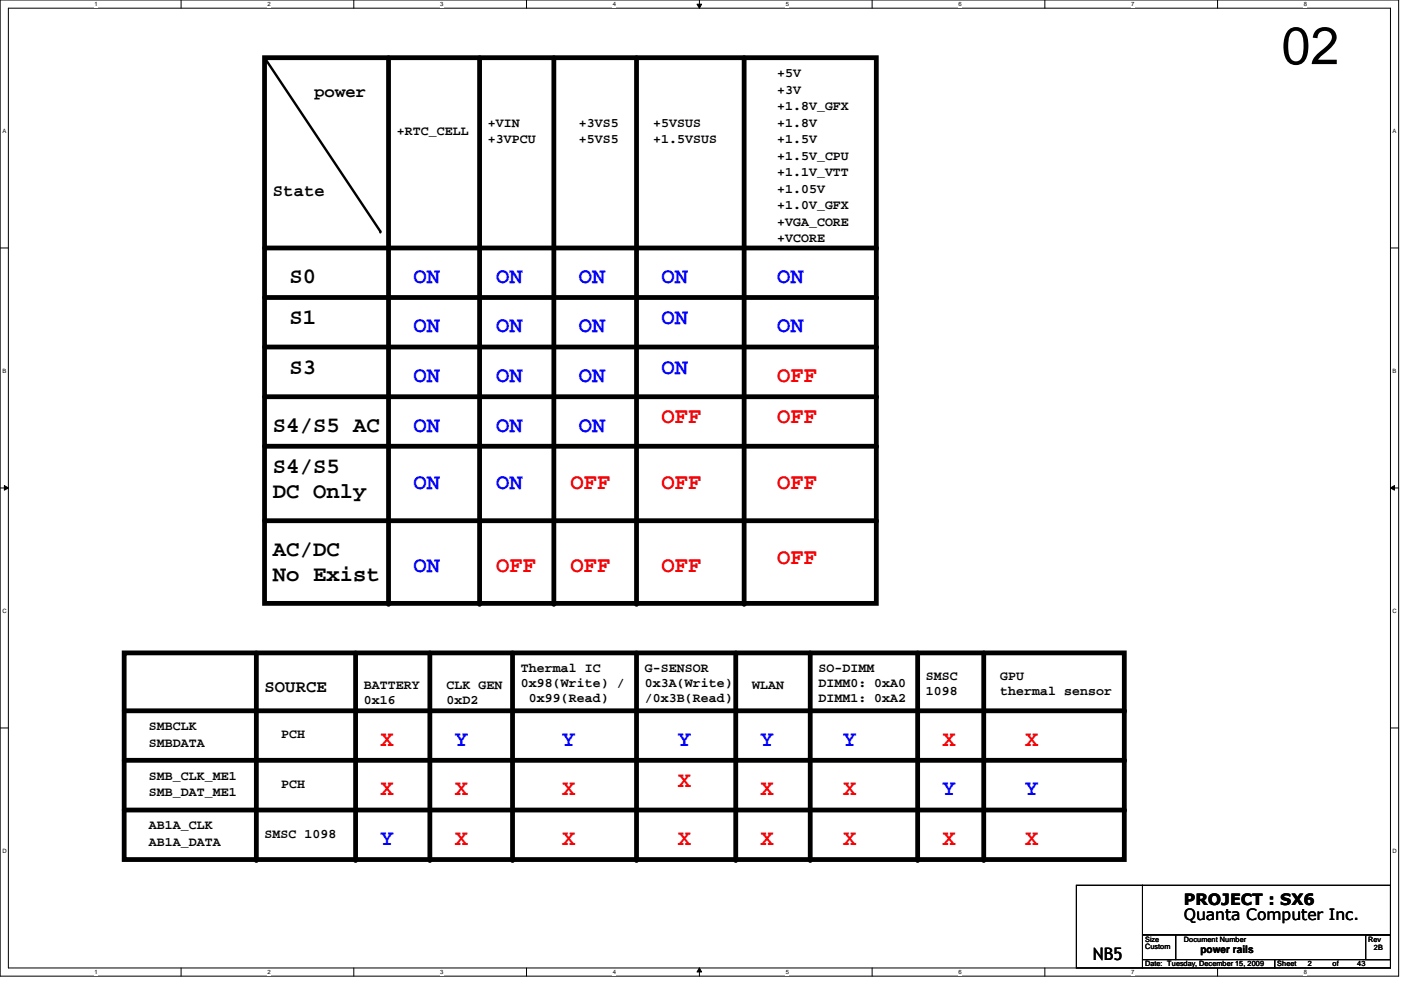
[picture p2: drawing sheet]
<svg xmlns="http://www.w3.org/2000/svg" width="297mm" height="210mm" viewBox="0 0 297 210" stroke-linecap="round" stroke-linejoin="round" font-family="sans-serif">
<path d="M0 0h296.5v207h-296.5zM1.8 1.7h293v203.5h-293z" fill="none" stroke="#000" stroke-width=".21"/>
<g fill="#fff">
<path d="M20.1 .2h.6v1.4h-.6z"/>
<path d="M20.1 205.4h.6v1.4h-.6z"/>
</g>
<path d="M38.4 0v1.7M38.4 205.2v1.8" fill="none" stroke="#000" stroke-width=".21"/>
<g fill="#fff">
<path d="M56.7 .2h.7v1.4h-.7z"/>
<path d="M56.7 205.4h.7v1.4h-.7z"/>
</g>
<path d="M75 0v1.7M75 205.2v1.8" fill="none" stroke="#000" stroke-width=".21"/>
<g fill="#fff">
<path d="M93.3 .2h.7v1.4h-.7z"/>
<path d="M93.3 205.4h.7v1.4h-.7z"/>
</g>
<path d="M111.6 0v1.7M111.6 205.2v1.8" fill="none" stroke="#000" stroke-width=".21"/>
<g fill="#fff">
<path d="M129.9 .2h.7v1.4h-.7z"/>
<path d="M129.9 205.4h.7v1.4h-.7z"/>
</g>
<path d="M147.8 .9h1l-.5 .8zM148.3 0v1.7M148.3 205.2l.5 .9h-1zM148.3 205.2v1.8" fill="none" stroke="#000" stroke-width=".21"/>
<path d="M147.8 .9h1l-.5 .8zM148.3 205.2l.5 .9h-1z" fill="#000"/>
<g fill="#fff">
<path d="M166.6 .2h.7v1.4h-.7z"/>
<path d="M166.6 205.4h.7v1.4h-.7z"/>
</g>
<path d="M184.9 0v1.7M184.9 205.2v1.8" fill="none" stroke="#000" stroke-width=".21"/>
<g fill="#fff">
<path d="M203.2 .2h.7v1.4h-.7z"/>
<path d="M203.2 205.4h.7v1.4h-.7z"/>
</g>
<path d="M221.5 0v1.7M221.5 205.2v1.8" fill="none" stroke="#000" stroke-width=".21"/>
<g fill="#fff">
<path d="M239.8 .2h.7v1.4h-.7z"/>
<path d="M239.8 205.4h.7v1.4h-.7z"/>
</g>
<path d="M258.1 0v1.7M258.1 205.2v1.8" fill="none" stroke="#000" stroke-width=".21"/>
<g fill="#fff">
<path d="M276.4 .2h.7v1.4h-.7z"/>
<path d="M276.4 205.4h.7v1.4h-.7z"/>
<path d="M.5 27.1h.8v1.4h-.8z"/>
<path d="M295.3 27.1h.8v1.4h-.8z"/>
<path d="M.5 78h.8v1.4h-.8z"/>
<path d="M295.3 78h.8v1.4h-.8z"/>
</g>
<path d="M0 52.6h1.8M294.8 52.6h1.7" fill="none" stroke="#000" stroke-width=".21"/>
<g fill="#fff">
<path d="M.5 128.9h.9v1.4h-.9z"/>
<path d="M295.3 128.9h.9v1.4h-.9z"/>
</g>
<path d="M0 103.5h1.8M.9 103l.9 .5-.9 .4zM294.8 103.5l.9-.5v.9zM294.8 103.5h1.7" fill="none" stroke="#000" stroke-width=".21"/>
<path d="M.9 103l.9 .5-.9 .4zM294.8 103.5l.9-.5v.9z" fill="#000"/>
<g fill="#fff">
<path d="M.5 179.7h.9v1.4h-.9z"/>
<path d="M295.3 179.7h.9v1.4h-.9z"/>
</g>
<path d="M0 154.3h1.8M294.8 154.3h1.7M228.2 187.7h14v17.5h-14zM242.2 187.7h52.6v10.5h-52.6zM242.2 198.2h7.1v5.3h-7.1zM249.3 198.2h45.5v5.3h-45.5zM289.6 198.2h5.2v5.3h-5.2zM242.2 203.5h28.1v1.7h-28.1zM270.3 203.5h24.5v1.7h-24.5z" fill="none" stroke="#000" stroke-width=".21"/>
<g fill="none" stroke="#000" stroke-width="1">
<path d="M56.1 12.2h129.7v115.7h-129.7zM82.4 12.2v115.7M101.7 12.2v115.7M117.4 12.2v115.7M135 12.2v115.7M157.8 12.2v115.7M56.1 52.6h129.7M56.1 63.1h129.7M56.1 73.6h129.7M56.1 84.1h129.7M56.1 94.6h129.7M56.1 110.4h129.7"/>
<path d="M26.3 138.4h212.1v43.8h-212.1zM54.4 138.4v43.8M75.4 138.4v43.8M91.1 138.4v43.8M108.7 138.4v43.8M135 138.4v43.8M156 138.4v43.8M171.8 138.4v43.8M194.6 138.4v43.8M208.6 138.4v43.8M26.3 150.7h212.1M26.3 161.2h212.1"/>
<path d="M26.3 171.7h212.1"/>
</g>
<g fill="#000">
<circle cx="80.6" cy="49.1" r=".25"/>
<circle cx="185.8" cy="52.6" r=".51"/>
<circle cx="185.8" cy="63.1" r=".51"/>
<circle cx="185.8" cy="73.6" r=".51"/>
<circle cx="185.8" cy="84.1" r=".51"/>
<circle cx="185.8" cy="94.6" r=".51"/>
<circle cx="185.8" cy="110.4" r=".51"/>
<circle cx="82.4" cy="127.9" r=".51"/>
<circle cx="101.7" cy="127.9" r=".51"/>
<circle cx="117.4" cy="127.9" r=".51"/>
<circle cx="135" cy="127.9" r=".51"/>
<circle cx="157.8" cy="127.9" r=".51"/>
<circle cx="238.4" cy="150.7" r=".51"/>
<circle cx="238.4" cy="171.7" r=".51"/>
<circle cx="238.4" cy="161.2" r=".51"/>
<circle cx="54.4" cy="182.2" r=".51"/>
<circle cx="75.4" cy="182.2" r=".51"/>
<circle cx="91.1" cy="182.2" r=".51"/>
<circle cx="108.7" cy="182.2" r=".51"/>
<circle cx="135" cy="182.2" r=".51"/>
<circle cx="156" cy="182.2" r=".51"/>
<circle cx="171.8" cy="182.2" r=".51"/>
<circle cx="194.6" cy="182.2" r=".51"/>
<circle cx="208.6" cy="182.2" r=".51"/>
</g>
<path d="M56.1 12.2l24.5 36.9" fill="none" stroke="#000" stroke-width=".51"/>
<text font-size="11.2" x="271.7" y="13.6">02</text>
<g font-size="4.7">
<text x="61.4" y="59.9">S0</text>
<text x="61.4" y="68.7">S1</text>
<text x="61.4" y="79.2">S3</text>
<text x="57.9" y="91.5">S4/S5 AC</text>
<text x="57.9" y="100.3">S4/S5</text>
<text x="57.9" y="105.6">DC Only</text>
<text x="57.9" y="117.8">AC/DC</text>
<text x="57.9" y="123.1">No Exist</text>
</g>
<g font-size="4.7" fill="#00f">
<text x="87.7" y="59.9">ON</text>
<text x="105.2" y="59.9">ON</text>
<text x="122.7" y="59.9">ON</text>
<text x="140.2" y="59.9">ON</text>
<text x="164.8" y="59.9">ON</text>
<text x="87.7" y="70.5">ON</text>
<text x="105.2" y="70.5">ON</text>
<text x="122.7" y="70.5">ON</text>
<text x="140.2" y="68.7">ON</text>
<text x="164.8" y="70.5">ON</text>
<text x="87.7" y="81">ON</text>
<text x="105.2" y="81">ON</text>
<text x="122.7" y="81">ON</text>
<text x="140.2" y="79.2">ON</text>
<text x="87.7" y="91.5">ON</text>
<text x="105.2" y="91.5">ON</text>
<text x="122.7" y="91.5">ON</text>
<text x="87.7" y="103.8">ON</text>
<text x="105.2" y="103.8">ON</text>
<text x="87.7" y="121.3">ON</text>
<text x="96.4" y="158.1">Y</text>
<text x="119.2" y="158.1">Y</text>
<text x="143.7" y="158.1">Y</text>
<text x="161.2" y="158.1">Y</text>
<text x="178.8" y="158.1">Y</text>
<text x="199.8" y="168.6">Y</text>
<text x="217.3" y="168.6">Y</text>
<text x="80.6" y="179.2">Y</text>
</g>
<g font-size="4.7" fill="#f00">
<text x="164.8" y="81">OFF</text>
<text x="140.2" y="89.7">OFF</text>
<text x="164.8" y="89.7">OFF</text>
<text x="120.9" y="103.8">OFF</text>
<text x="140.2" y="103.8">OFF</text>
<text x="164.8" y="103.8">OFF</text>
<text x="164.8" y="119.5">OFF</text>
<text x="105.2" y="121.3">OFF</text>
<text x="120.9" y="121.3">OFF</text>
<text x="140.2" y="121.3">OFF</text>
<text x="80.6" y="158.1">X</text>
<text x="199.8" y="158.1">X</text>
<text x="217.3" y="158.1">X</text>
<text x="143.7" y="166.9">X</text>
<text x="80.6" y="168.6">X</text>
<text x="96.4" y="168.6">X</text>
<text x="119.2" y="168.6">X</text>
<text x="161.2" y="168.6">X</text>
<text x="178.8" y="168.6">X</text>
<text x="96.4" y="179.2">X</text>
<text x="119.2" y="179.2">X</text>
<text x="143.7" y="179.2">X</text>
<text x="161.2" y="179.2">X</text>
<text x="178.8" y="179.2">X</text>
<text x="199.8" y="179.2">X</text>
<text x="217.3" y="179.2">X</text>
</g>
<g font-size="3.6">
<text x="66.6" y="20.5">power</text>
<text x="57.9" y="41.5">State</text>
<text x="56.1" y="146.7">SOURCE</text>
<text x="231.7" y="203.5">NB5</text>
</g>
<g font-size="3.3">
<text x="251" y="191.9">PROJECT : SX6</text>
<text x="251" y="195">Quanta Computer Inc.</text>
</g>
<g font-size="2.8">
<text x="164.8" y="16.3">+5V</text>
<text x="164.8" y="19.9">+3V</text>
<text x="164.8" y="23.3">+1.8V_GFX</text>
<text x="84.2" y="28.6">+RTC_CELL</text>
<text x="103.4" y="26.8">+VIN</text>
<text x="122.7" y="26.8">+3VS5</text>
<text x="138.5" y="26.8">+5VSUS</text>
<text x="164.8" y="26.8">+1.8V</text>
<text x="103.4" y="30.4">+3VPCU</text>
<text x="122.7" y="30.4">+5VS5</text>
<text x="138.5" y="30.4">+1.5VSUS</text>
<text x="164.8" y="30.4">+1.5V</text>
<text x="164.8" y="33.9">+1.5V_CPU</text>
<text x="164.8" y="37.4">+1.1V_VTT</text>
<text x="164.8" y="40.9">+1.05V</text>
<text x="164.8" y="44.4">+1.0V_GFX</text>
<text x="164.8" y="47.9">+VGA_CORE</text>
<text x="164.8" y="51.4">+VCORE</text>
<text x="110.4" y="142.5">Thermal IC</text>
<text x="136.7" y="142.5">G-SENSOR</text>
<text x="173.5" y="142.5">SO-DIMM</text>
<text x="77.1" y="146">BATTERY</text>
<text x="77.1" y="149.2">0x16</text>
<text x="94.7" y="146">CLK GEN</text>
<text x="94.7" y="149.2">0xD2</text>
<text x="110.4" y="145.7">0x98(Write) /</text>
<text x="112.1" y="148.9">0x99(Read)</text>
<text x="136.7" y="145.7">0x3A(Write)</text>
<text x="136.7" y="148.9">/0x3B(Read)</text>
<text x="159.5" y="146">WLAN</text>
<text x="173.5" y="145.7">DIMM0: 0xA0</text>
<text x="173.5" y="148.9">DIMM1: 0xA2</text>
<text x="196.3" y="144.3">SMSC</text>
<text x="196.3" y="147.4">1098</text>
<text x="212.1" y="144.3">GPU</text>
<text x="212.1" y="147.4">thermal sensor</text>
<text x="31.6" y="154.8">SMBCLK</text>
<text x="31.6" y="158.3">SMBDATA</text>
<text x="59.6" y="156.5">PCH</text>
<text x="31.6" y="165.3">SMB_CLK_ME1</text>
<text x="59.6" y="167">PCH</text>
<text x="31.6" y="168.8">SMB_DAT_ME1</text>
<text x="31.6" y="179.3">AB1A_DATA</text>
<text x="31.6" y="175.8">AB1A_CLK</text>
<text x="56.1" y="177.6">SMSC 1098</text>
</g>
<text font-size="2.2" x="254.5" y="202">power rails</text>
<g font-size="1.6">
<text x="242.8" y="201.2">Custom</text>
<text x="242.8" y="199.6">Size</text>
<text x="251" y="199.6">Document Number</text>
<text x="290.1" y="199.6">Rev</text>
<text x="291.3" y="201.4">2B</text>
<text x="242.8" y="204.9">Date: Tuesday, December 15, 2009</text>
<text x="270.8" y="204.9">Sheet</text>
<text x="277.3" y="204.9">2</text>
<text x="282.5" y="204.9">of</text>
<text x="287.8" y="204.9">43</text>
</g>
<g font-size="1.3">
<text x="20.1" y="1.4">1</text>
<text x="56.7" y="1.4">2</text>
<text x="93.3" y="1.4">3</text>
<text x="129.9" y="1.4">4</text>
<text x="166.6" y="1.4">5</text>
<text x="203.2" y="1.4">6</text>
<text x="239.8" y="1.4">7</text>
<text x="276.4" y="1.4">8</text>
<text x=".5" y="28.3">A</text>
<text x="295.3" y="28.3">A</text>
<text x=".5" y="79.1">B</text>
<text x="295.3" y="79.1">B</text>
<text x=".5" y="130">C</text>
<text x="295.3" y="130">C</text>
<text x=".5" y="180.9">D</text>
<text x="295.3" y="180.9">D</text>
<text x="20.1" y="206.6">1</text>
<text x="56.7" y="206.6">2</text>
<text x="93.3" y="206.6">3</text>
<text x="129.9" y="206.6">4</text>
<text x="166.6" y="206.6">5</text>
<text x="203.2" y="206.6">6</text>
<text x="239.8" y="206.6">7</text>
<text x="276.4" y="206.6">8</text>
</g>
</svg>
